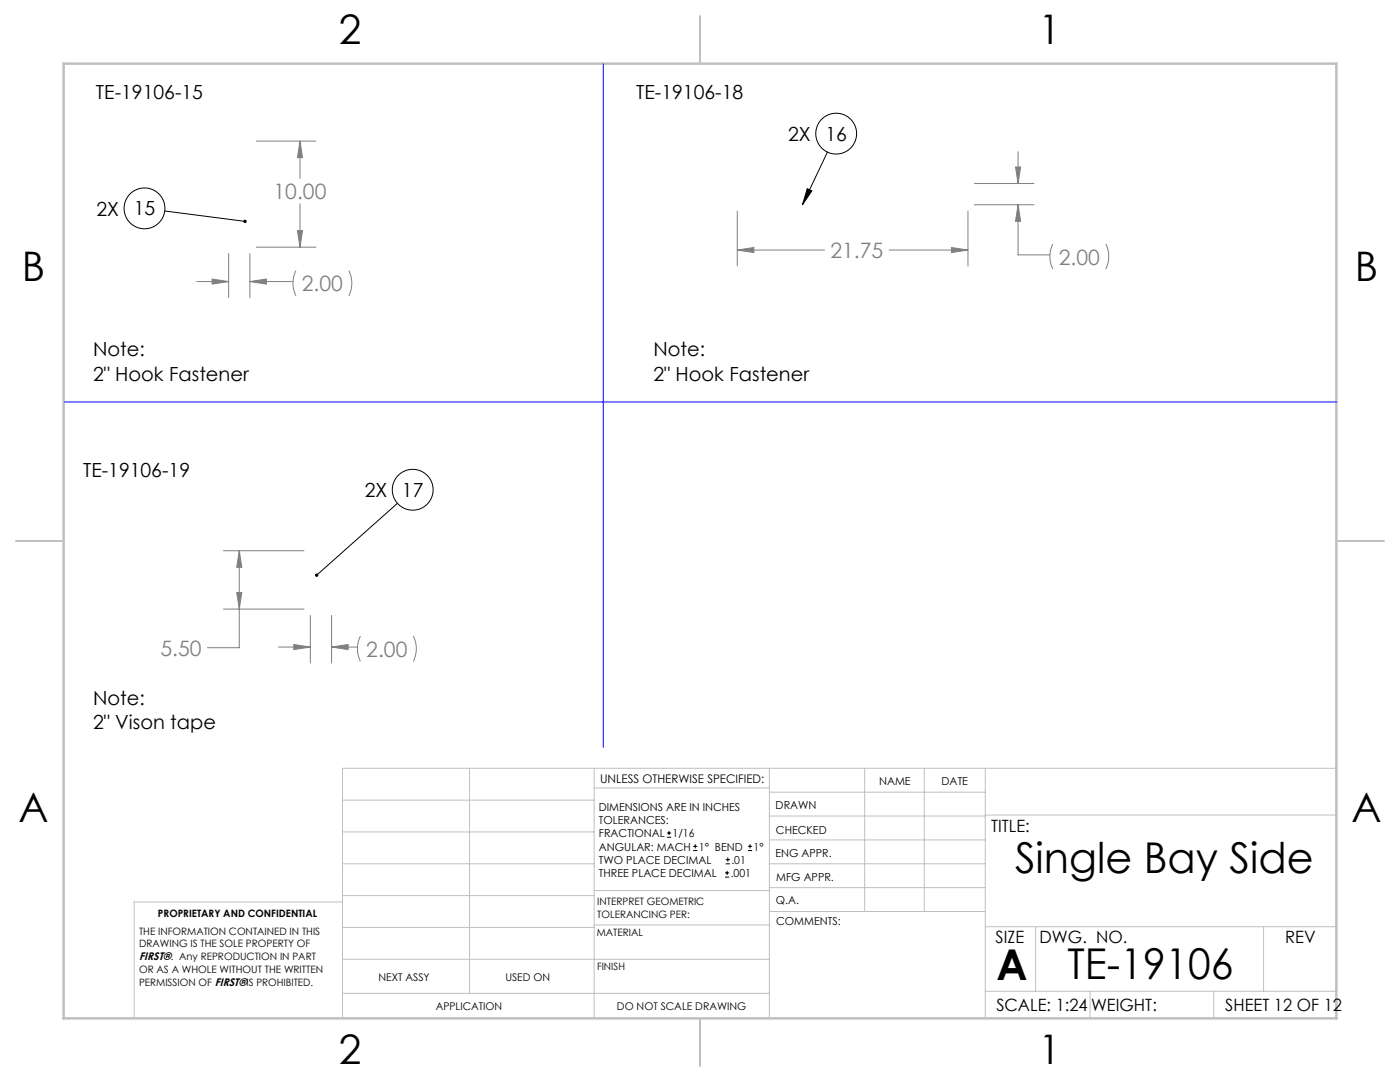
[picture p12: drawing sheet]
<svg xmlns="http://www.w3.org/2000/svg" width="279mm" height="216mm" viewBox="0 0 279 216" stroke-linecap="round" stroke-linejoin="round" font-family="sans-serif">
<g fill="none" stroke="#c0c0c0" stroke-width=".2">
<path d="M68.4 159.7h50.2M93.7 153.3v44.9M118.6 153.3v49.9M118.6 157.2h34.9M153.5 153.3v49.9M153.5 158.1h43.1M172.6 153.3v28.6M184.5 153.3v28.6M196.6 153.3v49.9M266.7 153.3h-198.3v49.9M68.4 178.7h50.2M68.4 172.4h50.2"/>
<path d="M68.4 166h50.2M68.4 180h-41.6v23.2M118.6 177.7h35.1M153.5 167.6h43.1M153.5 162.8h43.1M153.5 172.4h43.1M153.5 177.1h43.1M196.6 162.6h70.1M68.4 198.2h85.1M68.4 185.1h50.2M68.4 191.4h50.2M118.6 191.4h34.9"/>
<path d="M118.6 184.6h35.1M153.7 181.9h42.9M196.6 197.8h70.1M196.6 184.9h70.1M206.7 184.9v12.9M217.5 197.8v5.4M242.2 197.8v5.4M252.2 184.9v12.9"/>
</g>
<path d="M139.7 3.2v9.5M3.2 107.9h9.5M266.7 107.9h9.5M139.7 203.2v9.5" fill="none" stroke="#c0c0c0" stroke-width=".25"/>
<path d="M12.7 12.7h254v190.5h-254z" fill="none" stroke="#c0c0c0" stroke-width=".5"/>
<g fill="none" stroke="#000" stroke-width=".2">
<path d="M161.1 37.7l.9 .4-1.9 2.8zM165.1 30.3l-5 10.6M32.9 42.1l16 2.1M79.3 100.4l-16.1 14.4"/>
<circle cx="166.9" cy="26.7" r="4.1"/>
<circle cx="28.8" cy="41.6" r="4.1"/>
<circle cx="82.4" cy="97.7" r="4.1"/>
</g>
<g fill="none" stroke="#808080" stroke-width=".2">
<path d="M51.1 28.2h11.9M59.9 28.2v7.4M59.9 28.2l.5 3.3h-1zM194.4 36.6h12M202.7 33.3h1l-.5 3.3zM203.2 30.3v6.3M39.3 56.2h6.3M42.3 55.7l3.3 .5-3.3 .5zM45.6 50.6v8.8M49.9 50.6v8.8M49.9 56.2h8.6M49.9 56.2l3.3-.5v1z"/>
<path d="M51.1 49.3h11.9M59.1 54a5.6 5.6 0 0 0 0 5M59.4 46h1l-.5 3.3zM59.9 40.7v8.6M69.6 54a5.6 5.6 0 0 1 0 5M147.1 42.1v11M147.1 49.9h17.5M147.1 49.9l3.3-.5v1zM177.5 49.9h15.7M189.9 49.4l3.3 .5-3.3 .5zM193.2 42.1v11M194.4 40.9h12"/>
<path d="M203.2 40.9l.5 3.3h-1zM203.2 40.9v10h6.3M210.1 48.7a5.6 5.6 0 0 0 0 5M220.7 48.7a5.6 5.6 0 0 1 0 5M44.6 109.9h16.1M47.2 118.2h1.1l-.5 3.3zM47.8 109.9v19.3h-6.4M47.8 109.9l.5 3.3h-1.1zM44.6 121.5h16.1M55.6 129.1h6.3M58.6 128.6l3.3 .5-3.3 .5zM61.9 122.8v9.5"/>
<path d="M66.2 122.8v9.5M66.2 129.1h5.1M66.2 129.1l3.3-.5v1zM71.9 126.9a5.6 5.6 0 0 0 0 5.1M82.5 126.9a5.6 5.6 0 0 1 0 5.1"/>
</g>
<path d="M120.4 12.7v136.4M12.9 80.2h253.9" fill="none" stroke="#00f" stroke-width=".2"/>
<path d="M48.6 43.9a.34 .34 0 0 0 .2 .6 .34 .34 0 0 0 .4-.3h-.3h.3a.34 .34 0 0 0-.2-.3 .34 .34 0 0 0-.4 0zM161.1 37.7l.9 .4-1.9 2.8zM63 114.5l-.1 .5 .3-.2-.3 .2a.34 .34 0 0 0 .5 0 .34 .34 0 0 0 0-.5 .34 .34 0 0 0-.4 0z" fill="#000"/>
<path d="M59.4 46h1l-.5 3.3zM59.9 28.2l.5 3.3h-1zM42.3 55.7l3.3 .5-3.3 .5zM49.9 56.2l3.3-.5v1zM147.1 49.9l3.3-.5v1zM189.9 49.4l3.3 .5-3.3 .5zM203.2 40.9l.5 3.3h-1zM202.7 33.3h1l-.5 3.3zM58.6 128.6l3.3 .5-3.3 .5zM66.2 129.1l3.3-.5v1zM47.8 109.9l.5 3.3h-1.1zM47.2 118.2h1.1l-.5 3.3z" fill="#808080"/>
<g fill="none" stroke="#000" stroke-width=".2">
<path d="M133.1 167.1h.8M133.1 166.2h.8M133.5 165.8v.8M138.3 169.7h.9M138.3 168.9h.9M138.8 168.5v.8M144.7 175h.8M144.7 174.2h.8M144.8 172.4h.9M144.8 171.5h.9M145.1 173.8v.8M145.3 171.1v.8"/>
<path d="M149.3 169.7h.8M149.3 168.9h.8M149.7 168.5v.8"/>
</g>
<g font-size="8.5">
<text x="202.6" y="174.2">Single Bay Side</text>
<text x="198.9" y="195.5">A</text>
<text x="213.1" y="195.4">TE-19106</text>
</g>
<g font-size="8.1">
<text x="67.6" y="8.9">2</text>
<text x="207.3" y="8.9">1</text>
<text x="4.4" y="56.2">B</text>
<text x="270.4" y="56.2">B</text>
<text x="3.7" y="164.1">A</text>
<text x="269.7" y="164.1">A</text>
<text x="67.6" y="212.4">2</text>
<text x="207.3" y="212.4">1</text>
</g>
<g font-size="4.2" fill="#808080">
<text x="54.6" y="39.8">10.00</text>
<text x="165.7" y="51.5">21.75</text>
<text x="211.3" y="52.8">2.00</text>
<text x="60.2" y="58.1">2.00</text>
<text x="32" y="130.8">5.50</text>
<text x="73.1" y="131">2.00</text>
</g>
<g font-size="3.9">
<text x="19.2" y="19.8">TE-19106-15</text>
<text x="127" y="19.8">TE-19106-18</text>
<text x="157.3" y="28.2">2X</text>
<text x="164.7" y="28.1">16</text>
<text x="19.3" y="43.1">2X</text>
<text x="26.7" y="43">15</text>
<text x="18.6" y="71.1">Note:</text>
<text x="130.4" y="71.1">Note:</text>
<text x="18.6" y="76">2&quot; Hook Fastener</text>
<text x="130.4" y="76">2&quot; Hook Fastener</text>
<text x="16.6" y="95.3">TE-19106-19</text>
<text x="72.8" y="99.3">2X</text>
<text x="80.2" y="99.1">17</text>
<text x="18.6" y="140.6">Note:</text>
<text x="18.6" y="145.5">2&quot; Vison tape</text>
</g>
<g font-size="3.4">
<text x="197.8" y="166">TITLE:</text>
<text x="198.7" y="188.1">SIZE</text>
<text x="207.5" y="188.1">DWG. NO.</text>
<text x="256.5" y="188.2">REV</text>
<text x="198.8" y="201.7">SCALE: 1:24</text>
<text x="217.7" y="201.8">WEIGHT:</text>
<text x="244.5" y="201.7">SHEET 12 OF 12</text>
</g>
<text font-size="2.4" x="119.8" y="156.2">UNLESS OTHERWISE SPECIFIED:</text>
<g font-size="2.2">
<text x="119.5" y="161.8">DIMENSIONS ARE IN INCHES</text>
<text x="154.8" y="161.4">DRAWN</text>
<text x="175.4" y="156.6">NAME</text>
<text x="187.9" y="156.7">DATE</text>
<text x="119.5" y="164.4">TOLERANCES:</text>
<text x="119.5" y="167.1">FRACTIONAL</text>
<text x="134.2" y="167.1">1/16</text>
<text x="154.9" y="166.3">CHECKED</text>
<text x="119.5" y="172.4">TWO PLACE DECIMAL</text>
<text x="119.5" y="169.7">ANGULAR: MACH</text>
<text x="139.5" y="169.7">1° BEND</text>
<text x="146" y="172.4">.01</text>
<text x="150.4" y="169.7">1°</text>
<text x="154.8" y="171">ENG APPR.</text>
<text x="119.5" y="175">THREE PLACE DECIMAL</text>
<text x="145.8" y="175">.001</text>
<text x="154.9" y="175.7">MFG APPR.</text>
<text x="154.9" y="180.4">Q.A.</text>
<text x="154.9" y="184.6">COMMENTS:</text>
<text x="27.8" y="191.6">FIRST®. Any REPRODUCTION IN PART</text>
</g>
<g font-size="2.1">
<text x="75.5" y="195.7">NEXT ASSY</text>
<text x="100.9" y="195.7">USED ON</text>
<text x="86.9" y="201.5">APPLICATION</text>
<text x="123.1" y="201.6">DO NOT SCALE DRAWING</text>
</g>
<g font-size="2">
<text x="31.5" y="182.9">PROPRIETARY AND CONFIDENTIAL</text>
<text x="119.2" y="180.6">INTERPRET GEOMETRIC</text>
<text x="119.2" y="183.1">TOLERANCING PER:</text>
<text x="27.8" y="186.5">THE INFORMATION CONTAINED IN THIS</text>
<text x="27.8" y="189">DRAWING IS THE SOLE PROPERTY OF</text>
<text x="119.1" y="186.7">MATERIAL</text>
<text x="27.8" y="194.1">OR AS A WHOLE WITHOUT THE WRITTEN</text>
<text x="27.8" y="196.7">PERMISSION OF FIRST®IS PROHIBITED.</text>
<text x="119.1" y="193.5">FINISH</text>
</g>
</svg>
